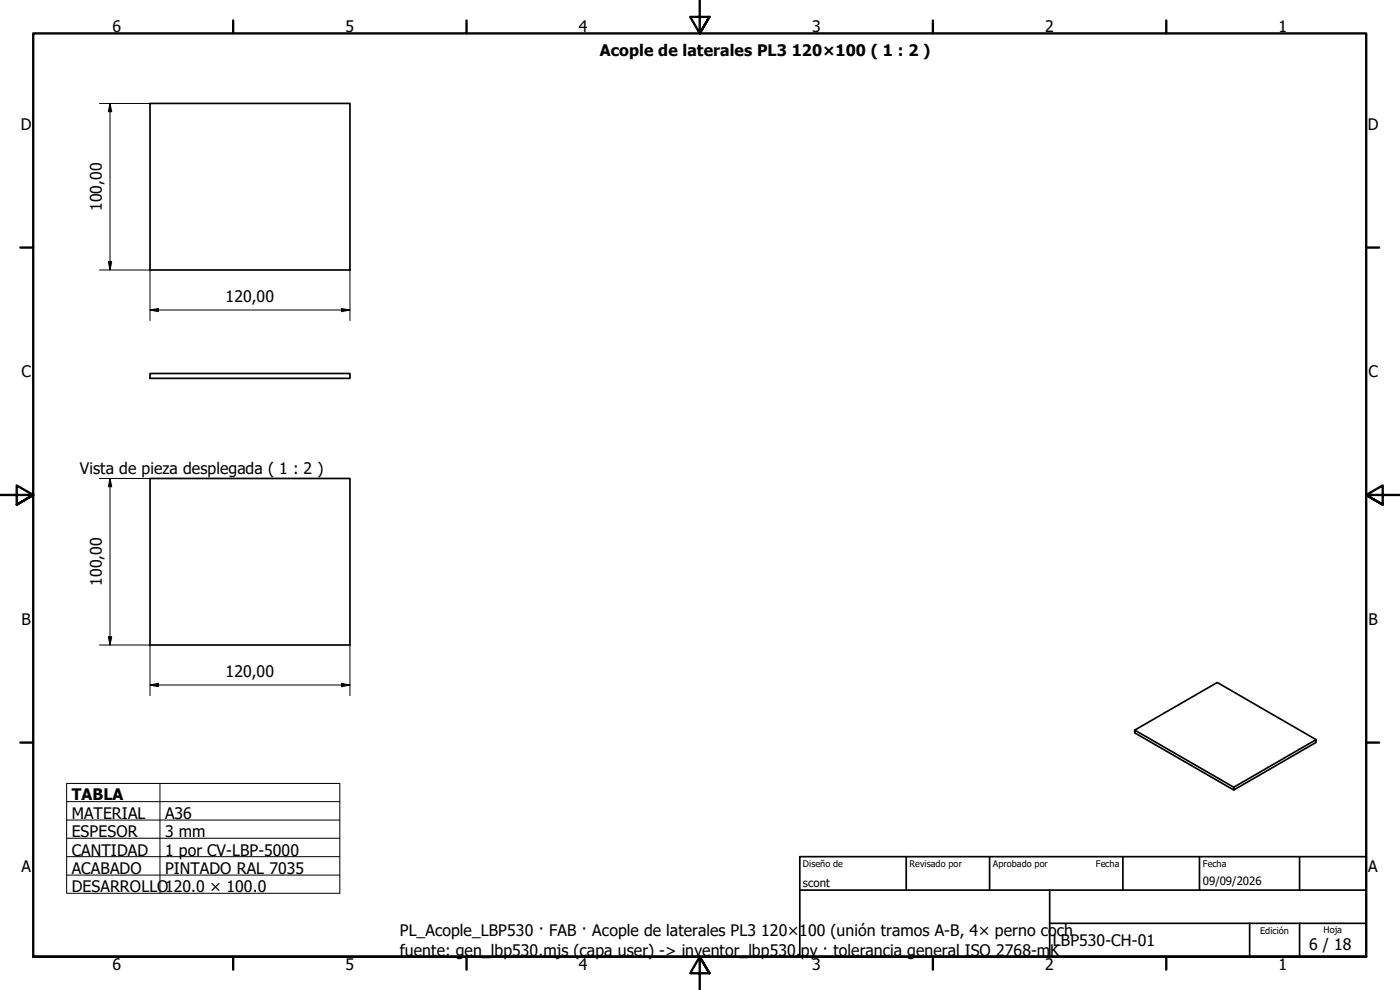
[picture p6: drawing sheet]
<svg xmlns="http://www.w3.org/2000/svg" width="420mm" height="297mm" viewBox="0 0 420 297" stroke-linecap="round" stroke-linejoin="round" font-family="sans-serif">
<!-- layer: Visible (ISO) -->
<path d="M45 31h60v50h-60zM45 112.1h60v1.4h-60zM45 143.6h60v49.9h-60zM340.6 219.1l24.7-14.3 29.7 17.1M370.3 236.2l24.7-14.3v.8l-24.7 14.3zM370.3 236.2l-29.7-17.1v.8l29.7 17.1" fill="none" stroke="#000" stroke-width=".51"/>
<!-- layer: Borde (ISO) -->
<g fill="none" stroke="#000" stroke-width=".7">
<path d="M70 6.1v3.9M140 6.1v3.9M210 0v10l-2.9-4.9h5.8l-2.9 4.9 2.9-4.9M280 6.1v3.9M350 6.1v3.9M6.1 74.3h3.9M410 74.3h3.9M0 148.5h10l-5-2.8v5.7l5-2.9-5 2.9M420 148.5h-10l5-2.8v5.7l-5-2.9 5 2.9M6.1 222.8h3.9M410 222.8h3.9M10 287.1v-277.1h400v277.1h-400h400"/>
<path d="M70 287.1v3.8M140 287.1v3.8M212.9 292l-2.9-4.9 2.9 4.9h-5.8l2.9-4.9v9.9M280 287.1v3.8M350 287.1v3.8"/>
</g>
<path d="M240 257h170v30.1h-170zM272 257v10.1M297 257v10.1M337 257v10.1M360 257v10.1M390 257v10.1M240 267.1h170M315 277h95M315 267.1v20M375 277v10.1M390 277v10.1" fill="none" stroke="#000" stroke-width=".51"/>
<path d="M20 235.1h82v32.9h-82zM48 235.1v32.9M20 240.5h82M20 246h82M20 251.5h82M20 257h82M20 262.6h82" fill="none" stroke="#000" stroke-width=".3"/>
<!-- layer: Cota (ISO) -->
<g fill="none" stroke="#000" stroke-width=".3">
<path d="M29.8 31h15.2M33 31l.5 2.5h-1zM33 31v50M32.5 78.5h1l-.5 2.5zM29.8 81h15.2v15.2M45 93l2.5-.4v.9zM45 93h60M102.5 92.6l2.5 .4-2.5 .5zM105 81v15.2M29.8 143.6h15.2M33 143.6l.5 2.4h-1zM33 143.6v49.9"/>
<path d="M29.8 193.5h15.2v15.2M32.5 191.1h1l-.5 2.4zM105 193.5v15.2M45 205.5l2.5-.5v1zM45 205.5h60M102.5 205l2.5 .5-2.5 .5z"/>
</g>
<path d="M33 31l.5 2.5h-1zM32.5 78.5h1l-.5 2.5zM45 93l2.5-.4v.9zM102.5 92.6l2.5 .4-2.5 .5zM33 143.6l.5 2.4h-1zM32.5 191.1h1l-.5 2.4zM45 205.5l2.5-.5v1zM102.5 205l2.5 .5-2.5 .5z" fill="#000"/>
<g font-size="4.8">
<text x="33.7" y="9.6">6</text>
<text x="103.7" y="9.6">5</text>
<text x="173.7" y="9.6">4</text>
<text x="243.7" y="9.6">3</text>
<text x="313.7" y="9.6">2</text>
<text x="383.7" y="9.6">1</text>
<text x="180" y="16.7">Acople de laterales PL3</text>
<text x="237.6" y="16.7">120×100 ( 1 : 2 )</text>
<text x="6.2" y="38.9">D</text>
<text x="410.5" y="38.9">D</text>
<text x="30.6" y="63.4" transform="rotate(-90 30.6 63.4)">100,00</text>
<text x="67.7" y="90.7">120,00</text>
<text x="6.4" y="113.1">C</text>
<text x="410.7" y="113.1">C</text>
<text x="24" y="142.2">Vista de pieza desplegada ( 1 : 2 )</text>
<text x="30.6" y="175.8" transform="rotate(-90 30.6 175.8)">100,00</text>
<text x="6.4" y="187.4">B</text>
<text x="410.7" y="187.4">B</text>
<text x="67.7" y="203.1">120,00</text>
<text x="21.5" y="240.1">TABLA</text>
<text x="21.5" y="245.7">MATERIAL</text>
<text x="49.5" y="245.7">A36</text>
<text x="21.5" y="251.2">ESPESOR</text>
<text x="49.5" y="251.2">3 mm</text>
<text x="21.5" y="256.7">CANTIDAD</text>
<text x="49.5" y="256.7">1 por CV-LBP-5000</text>
<text x="6.4" y="261.7">A</text>
<text x="21.5" y="262.2">ACABADO</text>
<text x="49.5" y="262.2">PINTADO RAL 7035</text>
<text x="410.7" y="261.7">A</text>
<text x="21.5" y="267.7">DESARROLLO120.0 × 100.0</text>
<text x="120" y="281">PL_Acople_LBP530 · FAB · Acople de laterales PL3</text>
<text x="228.5" y="281">120×100 (unión tramos A-B, 4× perno coch</text>
<text x="120" y="286.8">fuente: gen_lbp530.mjs (capa user) -&gt; inventor_lbp530.</text>
<text x="240.3" y="286.8">py · tolerancia general ISO 2768-m</text>
<text x="315.2" y="286.8">K</text>
<text x="316" y="283.8">LBP530-CH-01</text>
<text x="392.9" y="285">6 / 18</text>
<text x="33.7" y="290.9">6</text>
<text x="103.7" y="290.9">5</text>
<text x="173.7" y="290.9">4</text>
<text x="243.7" y="290.9">3</text>
<text x="313.7" y="290.9">2</text>
<text x="383.7" y="290.9">1</text>
</g>
<g font-size="3.4">
<text x="241" y="266">scont</text>
<text x="361" y="265.5">09/09/2026</text>
</g>
<g font-size="2.7">
<text x="241" y="260.2">Diseño de</text>
<text x="273" y="260.1">Revisado por</text>
<text x="298" y="260.1">Aprobado por</text>
<text x="328.9" y="260.1">Fecha</text>
<text x="361" y="260.1">Fecha</text>
<text x="378.2" y="280.3">Edición</text>
<text x="397.2" y="280">Hoja</text>
</g>
</svg>
